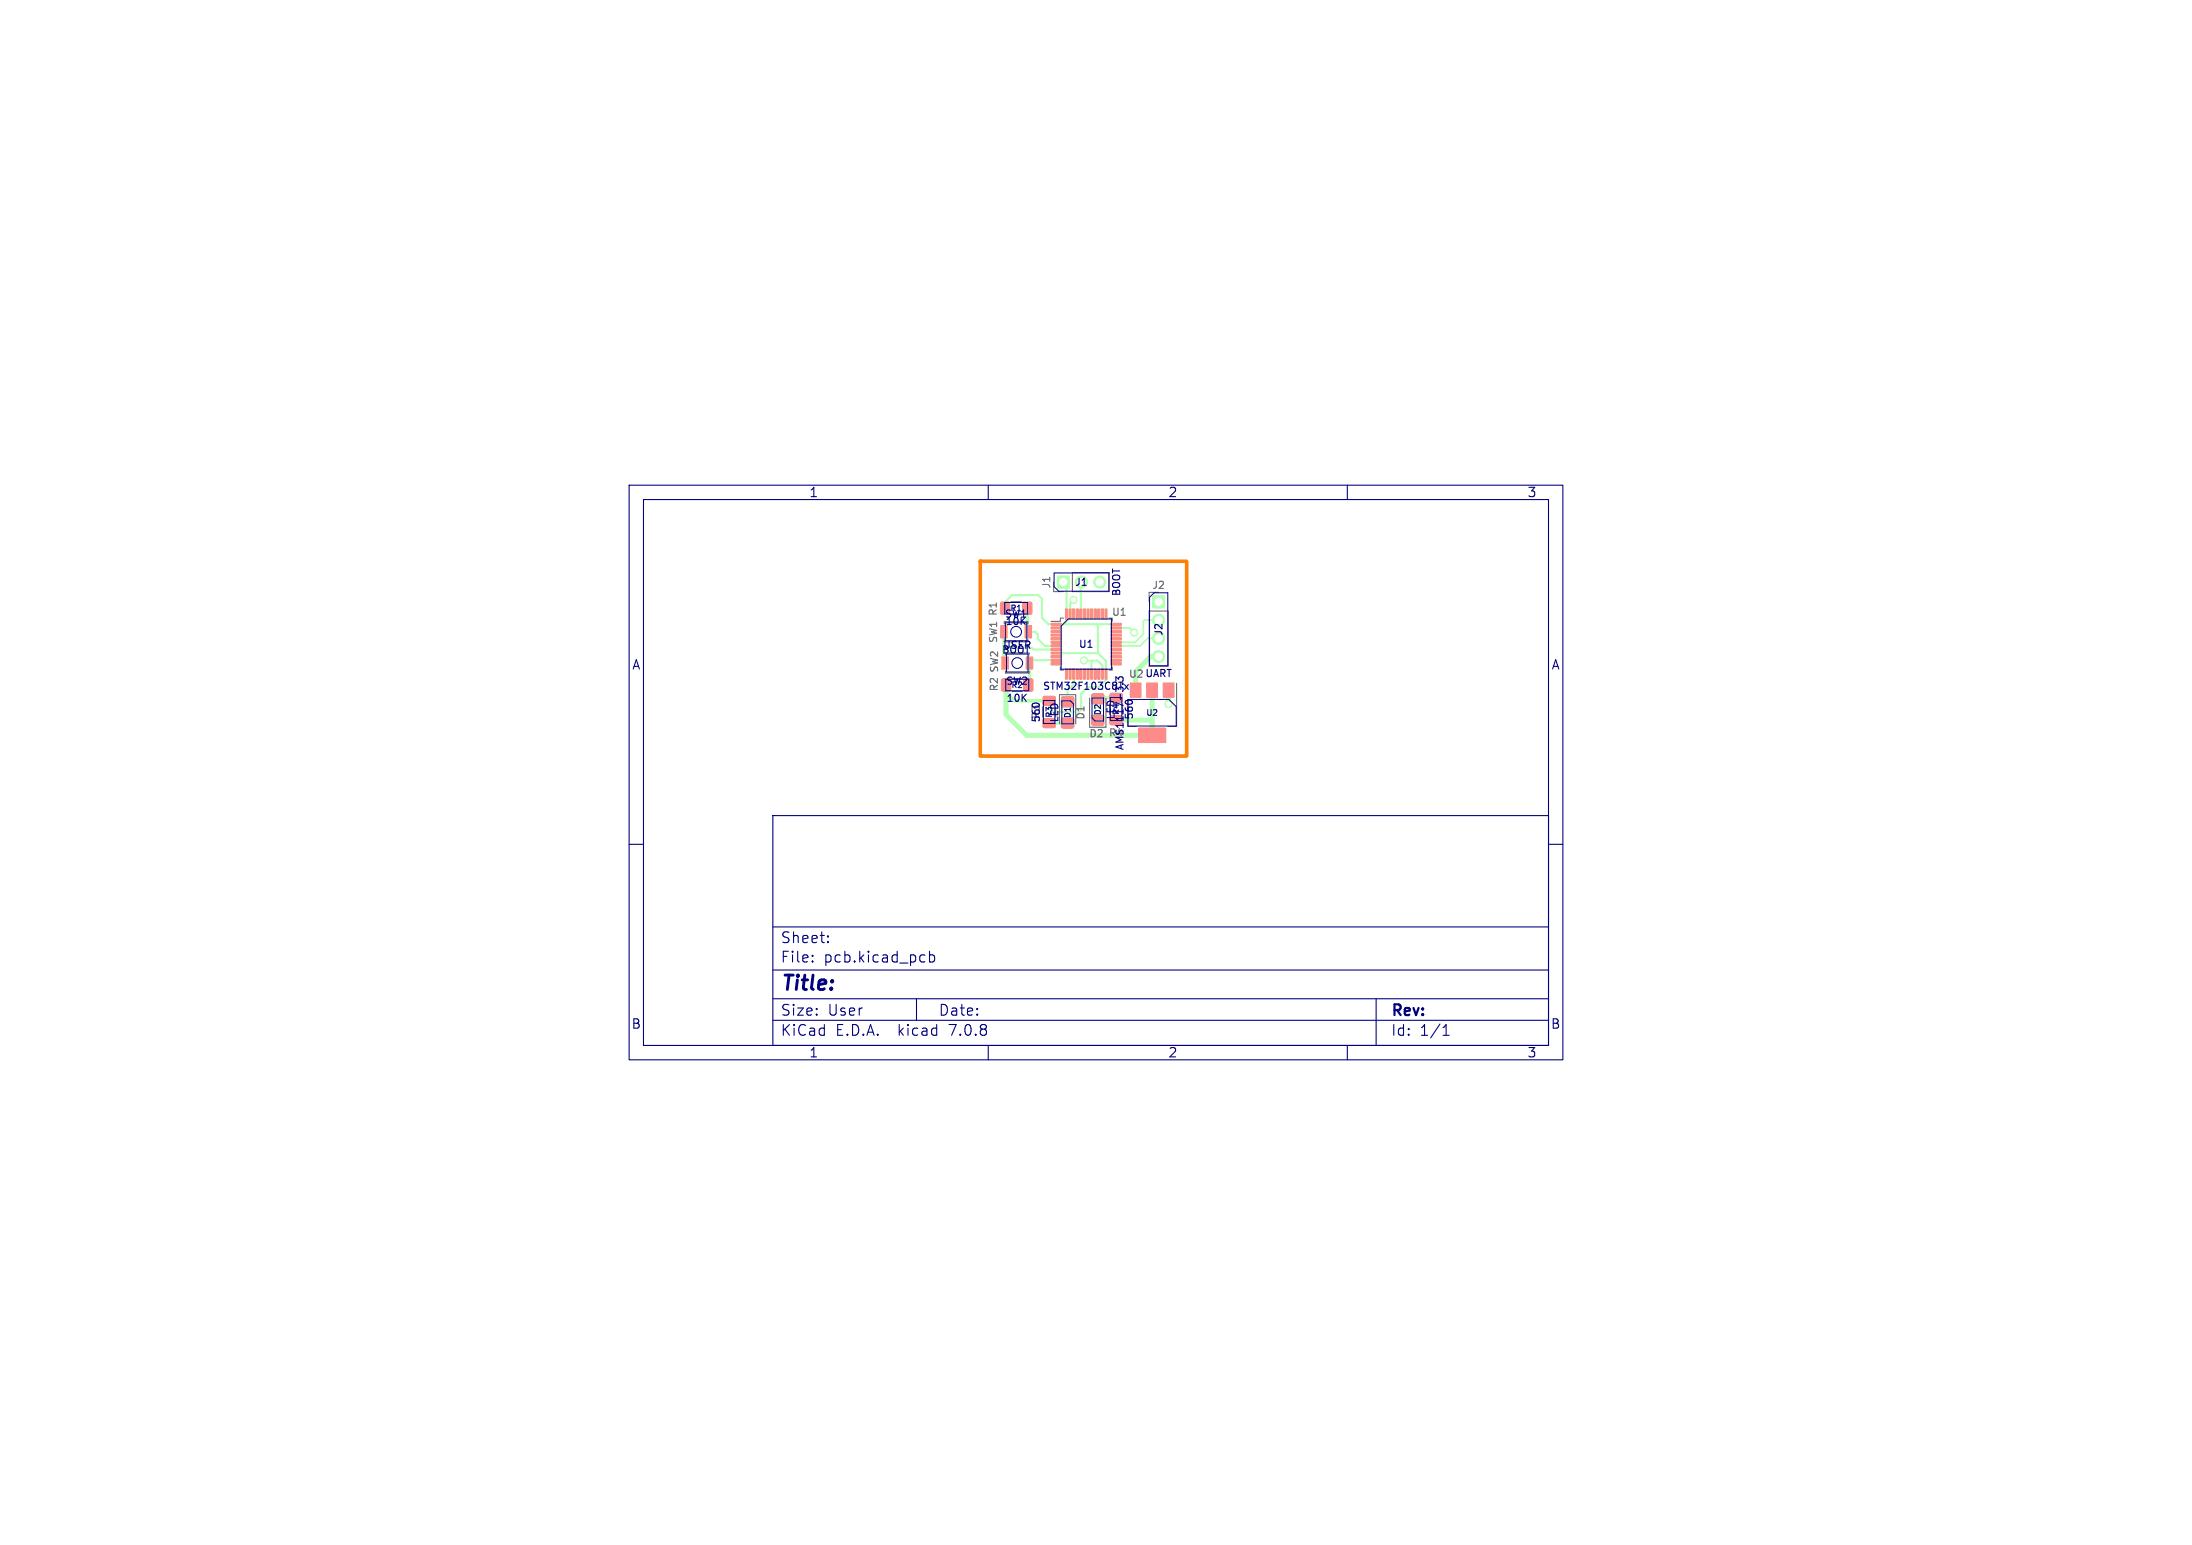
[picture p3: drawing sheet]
<svg xmlns="http://www.w3.org/2000/svg" width="210mm" height="148mm" viewBox="0 0 210 148" stroke-linecap="round" stroke-linejoin="round" font-family="sans-serif">
<g fill="#b3ffb3" stroke="#b3ffb3" stroke-width=".1">
<path d="M98.3 62.9h.6v1.2h-.6z"/>
<path d="M96 62.9h.6v1.2h-.6z"/>
<path d="M95.9 59.9h.6v1.2h-.6z"/>
<path d="M98.2 59.9h.6v1.2h-.6z"/>
<path d="M111.4 65.4h1.1v1.4h-1.1z"/>
<path d="M109.1 69.8h2.6v1.3h-2.6z"/>
<path d="M109.9 65.4h1v1.4h-1z"/>
<path d="M108.3 65.4h1v1.4h-1z"/>
<path d="M100.7 59.7h1v.2h-1z"/>
<path d="M100.7 60.1l1-.1v.2l-1 .1z"/>
<path d="M100.7 60.4h1v.1l-1 .1z"/>
<path d="M100.7 60.7h1v.2h-1z"/>
<path d="M100.7 61.1h1v.1l-1 .1z"/>
<path d="M100.7 61.4h1v.2h-1z"/>
<path d="M100.7 61.8h1v.1l-1 .1z"/>
<path d="M100.7 62.1h1v.2h-1z"/>
<path d="M100.7 62.5h1v.1l-1 .1z"/>
<path d="M100.7 62.8h1v.2h-1z"/>
<path d="M100.7 63.2l1-.1v.2h-1z"/>
<path d="M100.7 63.5h1v.1l-1 .1z"/>
<path d="M102.1 64.1h.2l-.1 1-.1-.1z"/>
<path d="M102.4 64.1h.2v1l-.2-.1z"/>
<path d="M102.8 64.1h.2l-.1 1-.1-.1z"/>
<path d="M103.1 64.1h.2v1l-.2-.1z"/>
<path d="M103.5 64.1h.2l-.1 1-.2-.1z"/>
<path d="M103.8 64.1h.2l-.1 1-.1-.1z"/>
<path d="M104.2 64.1h.1v1l-.2-.1z"/>
<path d="M104.5 64.1h.2l-.1 1-.1-.1z"/>
<path d="M104.8 64.1h.2v1l-.2-.1z"/>
<path d="M105.2 64.1h.2l-.1 1-.1-.1z"/>
<path d="M105.5 64.1h.2v1l-.2-.1z"/>
<path d="M105.9 64.1h.2l-.1 1-.1-.1z"/>
<path d="M106.4 63.5h1v.1l-.9 .1z"/>
<path d="M106.4 63.2l1-.1v.2h-.9z"/>
<path d="M106.4 62.8h1v.2h-.9z"/>
<path d="M106.4 62.5h1v.1l-.9 .1z"/>
<path d="M106.4 62.1h1v.2h-.9z"/>
<path d="M106.4 61.8h1v.1l-.9 .1z"/>
<path d="M106.4 61.4h1v.2h-.9z"/>
<path d="M106.4 61.1h1v.1l-.9 .1z"/>
<path d="M106.4 60.7h1v.2h-.9z"/>
<path d="M106.4 60.4h1v.1l-.9 .1z"/>
<path d="M106.4 60.1l1-.1v.2l-.9 .1z"/>
<path d="M106.4 59.7h1v.2h-.9z"/>
<path d="M105.9 58.3l.2 .1-.1 .9h-.1z"/>
<path d="M105.5 58.3l.2 .1v.9h-.2z"/>
<path d="M105.2 58.3l.2 .1-.1 .9h-.1z"/>
<path d="M104.8 58.3l.2 .1v.9h-.2z"/>
<path d="M104.5 58.3l.2 .1-.1 .9h-.1z"/>
<path d="M104.2 58.3l.1 .1v.9h-.2z"/>
<path d="M103.8 58.3l.2 .1-.1 .9h-.1z"/>
<path d="M103.5 58.3l.2 .1-.1 .9h-.2z"/>
<path d="M103.1 58.3l.2 .1v.9h-.2z"/>
<path d="M102.8 58.3l.2 .1-.1 .9h-.1z"/>
<path d="M102.4 58.3l.2 .1v.9h-.2z"/>
<path d="M102.1 58.3l.2 .1-.1 .9h-.1z"/>
<path d="M106.4 68.6h1.1v.8h-1.1z"/>
<path d="M106.4 66.5h1.1v.8h-1.1z"/>
<path d="M100 66.7h1.1v.8h-1.1z"/>
<path d="M100 68.9h1.1v.8h-1.1z"/>
<path d="M96 65.1h.8v1.1h-.8z"/>
<path d="M98.1 65.1h.8v1.1h-.8z"/>
<path d="M95.9 57.7h.8v1.1h-.8z"/>
<path d="M98 57.7h.8v1.1h-.8z"/>
<path d="M110.4 57.1h1.2v1.1h-1.2z"/>
<path d="M101.3 55.2h1.1v1.1h-1.1z"/>
<path d="M104.6 68.5h1.1v.9h-1.1z"/>
<path d="M104.6 66.5h1.1v.9h-1.1z"/>
<path d="M101.7 66.8h1.1v.9h-1.1z"/>
<path d="M101.7 68.8h1.1v.9h-1.1z"/>
<circle cx="111" cy="59.4" r=".58"/>
<circle cx="111" cy="61.2" r=".58"/>
<circle cx="111" cy="62.9" r=".58"/>
<circle cx="103.6" cy="55.8" r=".58"/>
<circle cx="105.4" cy="55.8" r=".58"/>
<circle cx="103.8" cy="63.3" r=".34"/>
<circle cx="102.9" cy="57.5" r=".34"/>
<circle cx="111.9" cy="67.4" r=".34"/>
<circle cx="108.7" cy="60.6" r=".34"/>
</g>
<g fill="none" stroke="#b3ffb3" stroke-width=".21">
<path d="M96.3 58.3v-.6l.6-.7h2.6l.3 .4v1.8l.6 .6h6.5M101.9 55.8l.3 .3v3.4l-.3 .3M102.9 57.5l-.4 .3v1M103.6 55.8v3M105 59.8l.2 .2v2.6M97.1 62.1h1.7M98.5 60.5h.7l.2 .3v.4l.7 .7h1.1M99 62.2h2.2M100.9 68.2h2.5M101.2 62.6h4M101.2 63.2h-2.3l-.3 .3M102.3 66.1v1.1"/>
<path d="M102.9 64.6v.9M103.6 66.5v1.5M103.8 63.3h1.3l.5 .5v.8M104.6 63.3v1.3M105.2 62.6l.8 .7v1.8l-.8 .8"/>
</g>
<path d="M96.4 65.6v2.9l2 1.9h12v-4.3M106.9 69h3.3l.2 .2M111 62.9h-.8l-1.4 1.4v1.8M112 66.1l-.1 1.3" fill="none" stroke="#b3ffb3" stroke-width=".48"/>
<path d="M98.4 58.3v2.1l.1 .1M96.2 60.5v2.9l.1 .1M96.4 65.6v.7l.8 .8h3.3M98.6 63.5v2M100.5 69.3h1.8M105.2 68.1v.9M106.9 66.9h-1.6h-.1" fill="none" stroke="#b3ffb3" stroke-width=".34"/>
<path d="M111 59.4h-1.3l-.2 .1v1.2l-.7 .8h-1.9M106.9 60.1h1.3l.5 .5M111 61.2h-1.1l-.7 .7h-2.3" fill="none" stroke="#b3ffb3" stroke-width=".17"/>
<g fill="#fff" stroke="#fff" stroke-width=".1">
<circle cx="103.8" cy="63.3" r=".21"/>
<circle cx="102.9" cy="57.5" r=".21"/>
<circle cx="111.9" cy="67.4" r=".21"/>
<circle cx="108.7" cy="60.6" r=".21"/>
<circle cx="111" cy="57.7" r=".34"/>
<circle cx="111" cy="59.4" r=".34"/>
<circle cx="111" cy="61.2" r=".34"/>
<circle cx="111" cy="62.9" r=".34"/>
<circle cx="101.9" cy="55.8" r=".34"/>
<circle cx="105.4" cy="55.8" r=".34"/>
</g>
<g fill="#ff8a8a" stroke="#ff8a8a" stroke-width=".1">
<path d="M98.3 62.9h.6v1.2h-.6z"/>
<path d="M96 62.9h.6v1.2h-.6z"/>
<path d="M95.9 59.9h.6v1.2h-.6z"/>
<path d="M98.2 59.9h.6v1.2h-.6z"/>
<path d="M111.4 65.4h1.1v1.4h-1.1z"/>
<path d="M109.1 69.8h2.6v1.3h-2.6z"/>
<path d="M109.9 65.4h1v1.4h-1z"/>
<path d="M108.3 65.4h1v1.4h-1z"/>
<path d="M100.7 59.7h1v.2h-1z"/>
<path d="M100.7 60.1l1-.1v.2l-1 .1z"/>
<path d="M100.7 60.4h1v.1l-1 .1z"/>
<path d="M100.7 60.7h1v.2h-1z"/>
<path d="M100.7 61.1h1v.1l-1 .1z"/>
<path d="M100.7 61.4h1v.2h-1z"/>
<path d="M100.7 61.8h1v.1l-1 .1z"/>
<path d="M100.7 62.1h1v.2h-1z"/>
<path d="M100.7 62.5h1v.1l-1 .1z"/>
<path d="M100.7 62.8h1v.2h-1z"/>
<path d="M100.7 63.2l1-.1v.2h-1z"/>
<path d="M100.7 63.5h1v.1l-1 .1z"/>
<path d="M102.1 64.1h.2l-.1 1-.1-.1z"/>
<path d="M102.4 64.1h.2v1l-.2-.1z"/>
<path d="M102.8 64.1h.2l-.1 1-.1-.1z"/>
<path d="M103.1 64.1h.2v1l-.2-.1z"/>
<path d="M103.5 64.1h.2l-.1 1-.2-.1z"/>
<path d="M103.8 64.1h.2l-.1 1-.1-.1z"/>
<path d="M104.2 64.1h.1v1l-.2-.1z"/>
<path d="M104.5 64.1h.2l-.1 1-.1-.1z"/>
<path d="M104.8 64.1h.2v1l-.2-.1z"/>
<path d="M105.2 64.1h.2l-.1 1-.1-.1z"/>
<path d="M105.5 64.1h.2v1l-.2-.1z"/>
<path d="M105.9 64.1h.2l-.1 1-.1-.1z"/>
<path d="M106.4 63.5h1v.1l-.9 .1z"/>
<path d="M106.4 63.2l1-.1v.2h-.9z"/>
<path d="M106.4 62.8h1v.2h-.9z"/>
<path d="M106.4 62.5h1v.1l-.9 .1z"/>
<path d="M106.4 62.1h1v.2h-.9z"/>
<path d="M106.4 61.8h1v.1l-.9 .1z"/>
<path d="M106.4 61.4h1v.2h-.9z"/>
<path d="M106.4 61.1h1v.1l-.9 .1z"/>
<path d="M106.4 60.7h1v.2h-.9z"/>
<path d="M106.4 60.4h1v.1l-.9 .1z"/>
<path d="M106.4 60.1l1-.1v.2l-.9 .1z"/>
<path d="M106.4 59.7h1v.2h-.9z"/>
<path d="M105.9 58.3l.2 .1-.1 .9h-.1z"/>
<path d="M105.5 58.3l.2 .1v.9h-.2z"/>
<path d="M105.2 58.3l.2 .1-.1 .9h-.1z"/>
<path d="M104.8 58.3l.2 .1v.9h-.2z"/>
<path d="M104.5 58.3l.2 .1-.1 .9h-.1z"/>
<path d="M104.2 58.3l.1 .1v.9h-.2z"/>
<path d="M103.8 58.3l.2 .1-.1 .9h-.1z"/>
<path d="M103.5 58.3l.2 .1-.1 .9h-.2z"/>
<path d="M103.1 58.3l.2 .1v.9h-.2z"/>
<path d="M102.8 58.3l.2 .1-.1 .9h-.1z"/>
<path d="M102.4 58.3l.2 .1v.9h-.2z"/>
<path d="M102.1 58.3l.2 .1-.1 .9h-.1z"/>
<path d="M106.4 68.6h1.1v.8h-1.1z"/>
<path d="M106.4 66.5h1.1v.8h-1.1z"/>
<path d="M100 66.7h1.1v.8h-1.1z"/>
<path d="M100 68.9h1.1v.8h-1.1z"/>
<path d="M96 65.1h.8v1.1h-.8z"/>
<path d="M98.1 65.1h.8v1.1h-.8z"/>
<path d="M95.9 57.7h.8v1.1h-.8z"/>
<path d="M98 57.7h.8v1.1h-.8z"/>
<path d="M104.6 68.5h1.1v.9h-1.1z"/>
<path d="M104.6 66.5h1.1v.9h-1.1z"/>
<path d="M101.7 66.8h1.1v.9h-1.1z"/>
<path d="M101.7 68.8h1.1v.9h-1.1z"/>
</g>
<g fill="none" stroke="#626262" stroke-width=".1">
<path d="M96.2 59.6h2.3v.2M96.9 57.6h1M100.9 56.7h1M101.9 59.2h-.3v.3h-.9M102.7 54.8h3.6v1.9h-3.6zM106.6 59.2v.3M110.1 58.5h1.8v5.3h-1.8zM110.1 56.7v1M96.2 61.5h2.3M96.3 64.3v.2h2.3v-.2M96.3 62.8v-.2h2.3v.2M101.5 69.3v-2.7h1.6v2.7"/>
<path d="M101.6 63.9v.3h.3M104.4 66.9v2.8h1.6v-2.8M106.6 63.9v.3h-.4M108 67v2.6h.9M112.7 65.5v4.1h-.8"/>
</g>
<g fill="none" stroke="#000080" stroke-width=".1">
<path d="M60.3 46.5h89.4v55h-89.4zM61.6 47.9h86.8v52.2h-86.8zM94.7 46.5v1.4M96.3 57.7h2.2v1.1h-2.2zM96.3 59.7h2.1v1.7h-2.1zM101 54.9h5.2v1.7h-4.8l-.4-.4zM101.7 60l.6-.7h4.2v4.8h-4.8zM110.1 57.2l.5-.4h1.3v7h-1.8zM129.1 46.5v1.4M74 78.1h74.4v22h-74.4zM96.3 65.1h2.3v1.1h-2.3zM96.4 62.7h2.1v1.7h-2.1z"/>
<path d="M99 67.4h.4M100 67.1h1.1v2.2h-1.1zM101.7 67.1h.9l.2 .3v1.9h-1.1zM104.6 66.9h1.1v2.2h-.8l-.3-.3zM106.4 66.8h1.1v2.2h-1.1zM107.6 65.2l-.1-.3h-.3v.2l-.3-.3v.5M107.7 65.6l.4 .4M108.1 67.1h.3M108.1 67h3.9l.7 .7v1.8h-4.6zM108.1 65.6l-.4 .4M60.3 80.9h1.3M74 97.7h74.4"/>
<path d="M74 95.7h74.4M74 92.9h74.4M74 88.8h74.4M77.8 92.1v.1M77.8 91.5v.1M79.3 90.2v.1M79.3 89.7v.1M87.8 95.7v2M88.5 91.5h.1M88.6 92.1l-.1 .1M89.1 91.1v1.1M89.1 91.5h.2l.2 .2v.3l-.1 .1h-.3"/>
<path d="M131.8 95.7v4.4M138.2 99.2h.6M138.2 98.4l.3-.3v1.1M148.4 80.9h1.3M94.7 100.1v1.4M129.1 100.1v1.4"/>
<circle cx="97.3" cy="60.5" r=".52"/>
<circle cx="97.5" cy="63.5" r=".52"/>
</g>
<path d="M93.9 53.8h19.8v18.6h-19.8z" fill="none" stroke="#ff8000" stroke-width=".34"/>
<text font-size="1.9" fill="#000080" x="74.7" y="95.3">Title:</text>
<g font-size="1.4" fill="#000080">
<text x="74.7" y="92.4">File:</text>
<text x="74.7" y="90.5">Sheet:</text>
<text x="78.9" y="92.4">pcb.kicad_pcb</text>
<text x="74.7" y="99.4">KiCad</text>
<text x="74.7" y="97.4">Size:</text>
<text x="79.3" y="97.4">User</text>
<text x="80" y="99.4">E.D.A.</text>
<text x="86.1" y="99.4">kicad</text>
<text x="89.9" y="97.4">Date:</text>
<text x="91.1" y="99.4">7.0.8</text>
<text x="133.2" y="97.6">Rev:</text>
<text x="133.2" y="99.4">Id:</text>
<text x="136" y="99.4">1/1</text>
</g>
<g font-size="1.2" fill="#000080">
<text x="77.5" y="47.8">1</text>
<text x="111.9" y="47.8">2</text>
<text x="146.3" y="47.8">3</text>
<text x="60.5" y="64.3">A</text>
<text x="148.6" y="64.3">A</text>
<text x="60.4" y="98.7">B</text>
<text x="77.5" y="101.4">1</text>
<text x="111.9" y="101.4">2</text>
<text x="146.3" y="101.4">3</text>
<text x="148.5" y="98.7">B</text>
</g>
<g font-size="1" fill="#000080">
<text x="96.2" y="59.3">SW1</text>
<text x="102.9" y="56.3">J1</text>
<text x="107.5" y="57.2" transform="rotate(-90 107.5 57.2)">BOOT</text>
<text x="96" y="62.3">USER</text>
<text x="96.3" y="60">10K</text>
<text x="96.3" y="65.7">SW2</text>
<text x="103.3" y="62.2">U1</text>
<text x="108.1" y="65.1">U2 UART</text>
<text x="111.5" y="61" transform="rotate(-90 111.5 61)">J2</text>
<text x="96.4" y="67.4">10K</text>
<text x="99.8" y="68.9" transform="rotate(-90 99.8 68.9)">R3</text>
<text x="99.8" y="69.3" transform="rotate(-90 99.8 69.3)">560</text>
<text x="99.9" y="66.2">STM32F103C8Tx</text>
<text x="101.5" y="69.3" transform="rotate(-90 101.5 69.3)">LED</text>
<text x="104.3" y="70.8">D2 R4</text>
<text x="106.9" y="69" transform="rotate(-90 106.9 69)">LED</text>
<text x="107.8" y="71.9" transform="rotate(-90 107.8 71.9)">AMS1117-3.3</text>
<text x="108.7" y="69" transform="rotate(-90 108.7 69)">560</text>
</g>
<g font-size="1" fill="#626262">
<text x="100.8" y="56.4" transform="rotate(-90 100.8 56.4)">J1</text>
<text x="106.5" y="59.1">U1</text>
<text x="110.3" y="56.6">J2</text>
<text x="95.7" y="61.7" transform="rotate(-90 95.7 61.7)">SW1 R1</text>
<text x="95.7" y="66.3" transform="rotate(-90 95.7 66.3)">R2 SW2</text>
<text x="104" y="69" transform="rotate(-90 104 69)">D1</text>
</g>
<g font-size=".8" fill="#000080">
<text x="96.7" y="58.7">R1</text>
<text x="96.8" y="66">R2</text>
<text x="100.9" y="68.8" transform="rotate(-90 100.9 68.8)">R3</text>
<text x="102.7" y="68.8" transform="rotate(-90 102.7 68.8)">D1</text>
<text x="105.6" y="68.6" transform="rotate(-90 105.6 68.6)">D2</text>
<text x="107.3" y="68.5" transform="rotate(-90 107.3 68.5)">R4</text>
<text x="109.8" y="68.7">U2</text>
</g>
</svg>
